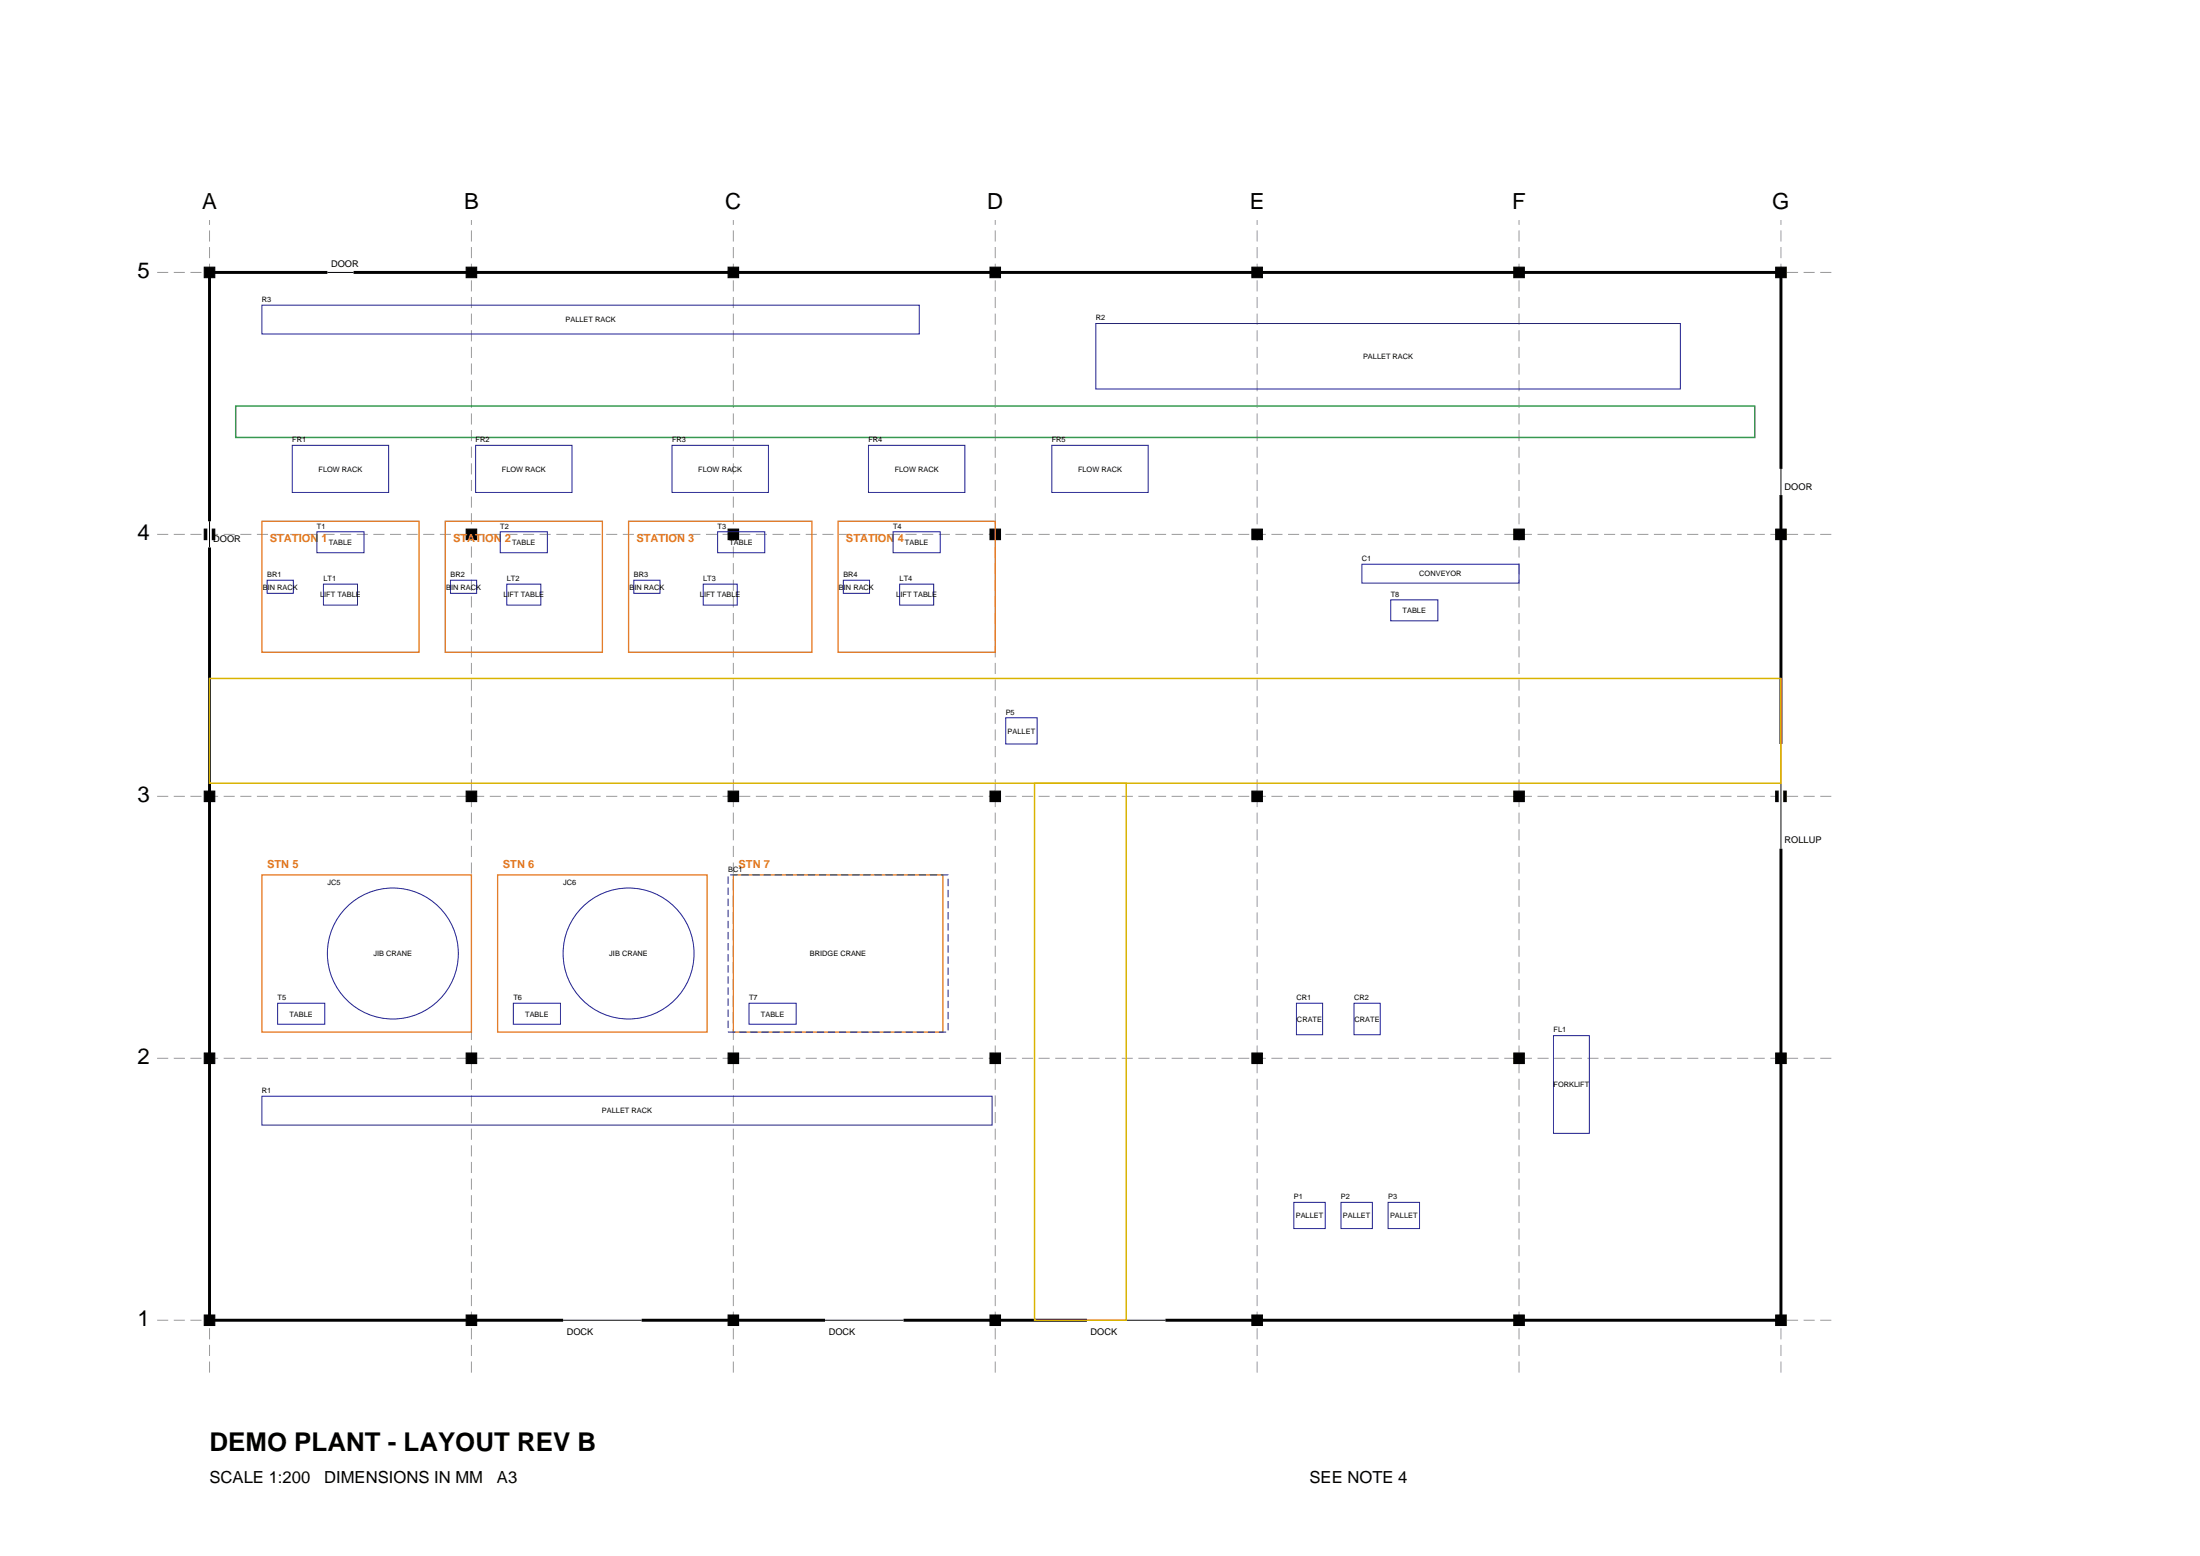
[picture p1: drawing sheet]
<svg xmlns="http://www.w3.org/2000/svg" width="420mm" height="297mm" viewBox="0 0 420 297" stroke-linecap="round" stroke-linejoin="round" font-family="sans-serif">
<path d="M30 52h320M30 102h320M30 152h320M30 202h320M30 252h320M40 262v-220M90 262v-220M140 262v-220M190 262v-220M240 262v-220M290 262v-220M340 262v-220" fill="none" stroke="#999" stroke-width=".19" stroke-dasharray="2.1 1.1" stroke-linecap="butt"/>
<path d="M40 52h300v200h-300z" fill="none" stroke="#000" stroke-width=".56"/>
<g fill="#000" stroke="#000" stroke-width=".21">
<path d="M39 51h2v2h-2z" fill-rule="evenodd"/>
<path d="M89 51h2v2h-2z" fill-rule="evenodd"/>
<path d="M139 51h2v2h-2z" fill-rule="evenodd"/>
<path d="M189 51h2v2h-2z" fill-rule="evenodd"/>
<path d="M239 51h2v2h-2z" fill-rule="evenodd"/>
<path d="M289 51h2v2h-2z" fill-rule="evenodd"/>
<path d="M339 51h2v2h-2z" fill-rule="evenodd"/>
<path d="M39 101h2v2h-2z" fill-rule="evenodd"/>
<path d="M89 101h2v2h-2z" fill-rule="evenodd"/>
<path d="M139 101h2v2h-2z" fill-rule="evenodd"/>
<path d="M189 101h2v2h-2z" fill-rule="evenodd"/>
<path d="M239 101h2v2h-2z" fill-rule="evenodd"/>
<path d="M289 101h2v2h-2z" fill-rule="evenodd"/>
<path d="M339 101h2v2h-2z" fill-rule="evenodd"/>
<path d="M39 151h2v2h-2z" fill-rule="evenodd"/>
<path d="M89 151h2v2h-2z" fill-rule="evenodd"/>
<path d="M139 151h2v2h-2z" fill-rule="evenodd"/>
<path d="M189 151h2v2h-2z" fill-rule="evenodd"/>
<path d="M239 151h2v2h-2z" fill-rule="evenodd"/>
<path d="M289 151h2v2h-2z" fill-rule="evenodd"/>
<path d="M339 151h2v2h-2z" fill-rule="evenodd"/>
<path d="M39 201h2v2h-2z" fill-rule="evenodd"/>
<path d="M89 201h2v2h-2z" fill-rule="evenodd"/>
<path d="M139 201h2v2h-2z" fill-rule="evenodd"/>
<path d="M189 201h2v2h-2z" fill-rule="evenodd"/>
<path d="M239 201h2v2h-2z" fill-rule="evenodd"/>
<path d="M289 201h2v2h-2z" fill-rule="evenodd"/>
<path d="M339 201h2v2h-2z" fill-rule="evenodd"/>
<path d="M39 251h2v2h-2z" fill-rule="evenodd"/>
<path d="M89 251h2v2h-2z" fill-rule="evenodd"/>
<path d="M139 251h2v2h-2z" fill-rule="evenodd"/>
<path d="M189 251h2v2h-2z" fill-rule="evenodd"/>
<path d="M239 251h2v2h-2z" fill-rule="evenodd"/>
<path d="M289 251h2v2h-2z" fill-rule="evenodd"/>
<path d="M339 251h2v2h-2z" fill-rule="evenodd"/>
</g>
<path d="M62.5 52h5M40 99.5v5M340 89.5v5M340 142v20M107.5 252h15M157.5 252h15M207.5 252h15" fill="none" stroke="#fff" stroke-width=".85" stroke-linecap="butt"/>
<path d="M62.5 52h5M40 99.5v5M340 89.5v5M340 142v20M107.5 252h15M157.5 252h15M207.5 252h15" fill="none" stroke="#000" stroke-width=".19"/>
<path d="M40 129.5h300v20h-300zM197.5 149.5h17.5v102.5h-17.5z" fill="none" stroke="#d9b300" stroke-width=".28"/>
<path d="M45 77.5h290v6h-290z" fill="none" stroke="#33994d" stroke-width=".28"/>
<path d="M50 99.5h30v25h-30zM85 99.5h30v25h-30zM120 99.5h35v25h-35zM160 99.5h30v25h-30zM50 167h40v30h-40zM95 167h40v30h-40zM140 167h40v30h-40z" fill="none" stroke="#e6731a" stroke-width=".25"/>
<g fill="none" stroke="#1a1a99" stroke-width=".19">
<path d="M50 58.2h125.5v5.6h-125.5zM209.2 61.8h111.6v12.5h-111.6zM55.8 85h18.4v9h-18.4zM90.8 85h18.4v9h-18.4zM128.3 85h18.4v9h-18.4zM165.8 85h18.4v9h-18.4zM200.8 85h18.4v9h-18.4zM51 110.8h5v2.5h-5zM60.5 101.5h9v4h-9zM61.8 111.5h6.5v4h-6.5zM86 110.8h5v2.5h-5zM95.5 101.5h9v4h-9z"/>
<path d="M96.8 111.5h6.5v4h-6.5zM121 110.8h5v2.5h-5zM134.3 111.5h6.5v4h-6.5zM137 101.5h9v4h-9zM161 110.8h5v2.5h-5zM170.5 101.5h9v4h-9zM171.8 111.5h6.5v4h-6.5zM260 107.7h30v3.6h-30zM265.5 114.5h9v4h-9zM192 137h6v5h-6zM53 191.5h9v4h-9zM98 191.5h9v4h-9z"/>
<path d="M143 191.5h9v4h-9zM247.5 191.5h5v6h-5zM258.5 191.5h5v6h-5zM296.6 197.7h6.8v18.6h-6.8zM50 209.3h139.4v5.5h-139.4zM247 229.5h6v5h-6zM256 229.5h6v5h-6zM265 229.5h6v5h-6z"/>
<circle cx="75" cy="182" r="12.5"/>
<circle cx="120" cy="182" r="12.5"/>
</g>
<path d="M139 167h42v30h-42z" fill="none" stroke="#1a1a99" stroke-width=".19" stroke-dasharray="1.4 .7" stroke-linecap="butt"/>
<text font-size="4.9" x="40" y="277">DEMO PLANT - LAYOUT REV B</text>
<g font-size="4.2">
<text x="38.6" y="39.9">A</text>
<text x="88.6" y="39.9">B</text>
<text x="138.5" y="39.9">C</text>
<text x="188.5" y="39.9">D</text>
<text x="238.6" y="39.9">E</text>
<text x="288.7" y="39.9">F</text>
<text x="338.4" y="39.9">G</text>
<text x="26.2" y="53.1">5</text>
<text x="26.2" y="103.1">4</text>
<text x="26.2" y="153.1">3</text>
<text x="26.2" y="203.1">2</text>
<text x="26.2" y="253.1">1</text>
</g>
<g font-size="3.2">
<text x="40" y="283">SCALE 1:200</text>
<text x="61.9" y="283">DIMENSIONS IN MM</text>
<text x="94.9" y="283">A3</text>
<text x="250" y="283">SEE NOTE 4</text>
</g>
<g font-size="2.1" fill="#e6731a">
<text x="51.5" y="103.5">STATION 1</text>
<text x="86.5" y="103.5">STATION 2</text>
<text x="121.5" y="103.5">STATION 3</text>
<text x="161.5" y="103.5">STATION 4</text>
<text x="51" y="165.8">STN 5</text>
<text x="96" y="165.8">STN 6</text>
<text x="141" y="165.8">STN 7</text>
</g>
<g font-size="1.8">
<text x="63.2" y="50.9">DOOR</text>
<text x="340.7" y="93.4">DOOR</text>
<text x="40.7" y="103.4">DOOR</text>
<text x="340.7" y="160.9">ROLLUP</text>
<text x="108.2" y="254.8">DOCK</text>
<text x="158.2" y="254.8">DOCK</text>
<text x="208.2" y="254.8">DOCK</text>
</g>
<g font-size="1.4">
<text x="50" y="57.7">R3</text>
<text x="108" y="61.5">PALLET RACK</text>
<text x="209.2" y="61.1">R2</text>
<text x="260.2" y="68.5">PALLET RACK</text>
<text x="55.8" y="84.4">FR1</text>
<text x="90.8" y="84.4">FR2</text>
<text x="128.3" y="84.4">FR3</text>
<text x="165.8" y="84.4">FR4</text>
<text x="200.8" y="84.4">FR5</text>
<text x="60.8" y="90">FLOW RACK</text>
<text x="95.8" y="90">FLOW RACK</text>
<text x="133.3" y="90">FLOW RACK</text>
<text x="170.8" y="90">FLOW RACK</text>
<text x="205.8" y="90">FLOW RACK</text>
<text x="60.5" y="100.9">T1</text>
<text x="95.5" y="100.9">T2</text>
<text x="137" y="100.9">T3</text>
<text x="170.5" y="100.9">T4</text>
<text x="62.8" y="104">TABLE</text>
<text x="97.8" y="104">TABLE</text>
<text x="139.3" y="104">TABLE</text>
<text x="172.8" y="104">TABLE</text>
<text x="260" y="107.1">C1</text>
<text x="50.2" y="112.5">BIN RACK</text>
<text x="51" y="110.2">BR1</text>
<text x="61.8" y="110.9">LT1</text>
<text x="85.2" y="112.5">BIN RACK</text>
<text x="86" y="110.2">BR2</text>
<text x="96.8" y="110.9">LT2</text>
<text x="120.2" y="112.5">BIN RACK</text>
<text x="121" y="110.2">BR3</text>
<text x="134.3" y="110.9">LT3</text>
<text x="160.2" y="112.5">BIN RACK</text>
<text x="161" y="110.2">BR4</text>
<text x="171.8" y="110.9">LT4</text>
<text x="265.5" y="113.9">T8</text>
<text x="271" y="110">CONVEYOR</text>
<text x="61.1" y="114">LIFT TABLE</text>
<text x="96.1" y="114">LIFT TABLE</text>
<text x="133.6" y="114">LIFT TABLE</text>
<text x="171.1" y="114">LIFT TABLE</text>
<text x="267.8" y="117">TABLE</text>
<text x="192" y="136.4">P5</text>
<text x="192.4" y="140">PALLET</text>
<text x="139" y="166.4">BC1</text>
<text x="62.5" y="168.9">JC5</text>
<text x="107.5" y="168.9">JC6</text>
<text x="71.3" y="182.5">JIB CRANE</text>
<text x="116.3" y="182.5">JIB CRANE</text>
<text x="154.6" y="182.5">BRIDGE CRANE</text>
<text x="53" y="190.9">T5</text>
<text x="98" y="190.9">T6</text>
<text x="143" y="190.9">T7</text>
<text x="247.5" y="190.9">CR1</text>
<text x="258.5" y="190.9">CR2</text>
<text x="55.3" y="194">TABLE</text>
<text x="100.3" y="194">TABLE</text>
<text x="145.3" y="194">TABLE</text>
<text x="247.6" y="195">CRATE</text>
<text x="258.6" y="195">CRATE</text>
<text x="296.6" y="197.1">FL1</text>
<text x="50" y="208.7">R1</text>
<text x="296.6" y="207.5">FORKLIFT</text>
<text x="114.9" y="212.5">PALLET RACK</text>
<text x="247" y="228.9">P1</text>
<text x="247.4" y="232.5">PALLET</text>
<text x="256" y="228.9">P2</text>
<text x="256.4" y="232.5">PALLET</text>
<text x="265" y="228.9">P3</text>
<text x="265.4" y="232.5">PALLET</text>
</g>
</svg>
